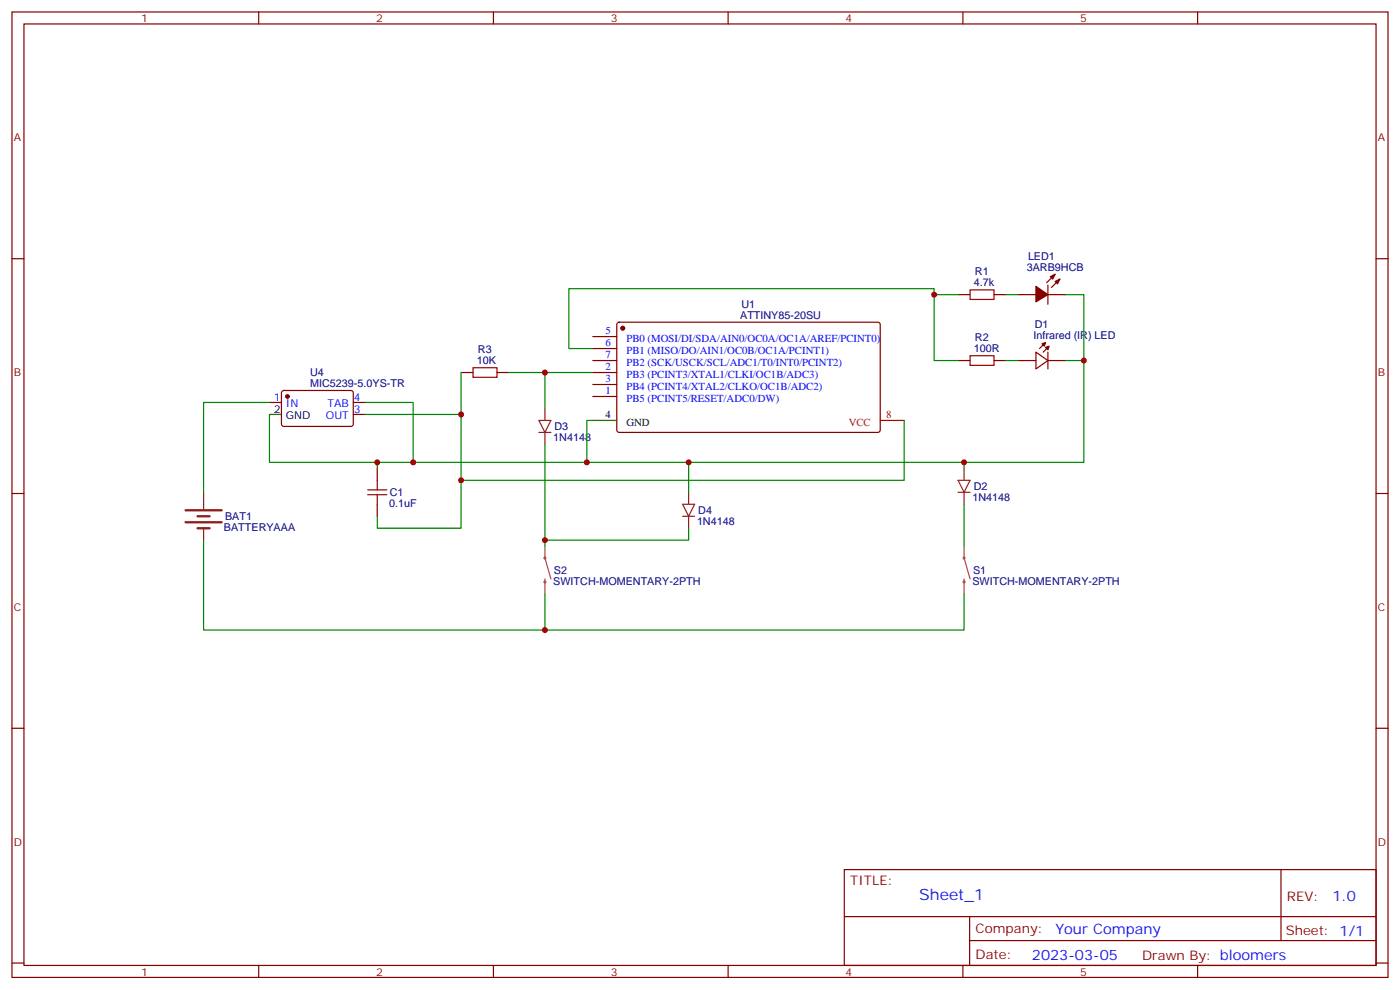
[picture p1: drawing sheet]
<svg xmlns="http://www.w3.org/2000/svg" width="412mm" height="292mm" viewBox="0 0 412 292" stroke-linecap="round" stroke-linejoin="round" font-family="sans-serif">
<g fill="none" stroke="#870000" stroke-width=".35">
<path d="M3.5 3.5h405.4v284.4h-405.4zM7.1 7.1h398.2v277.2h-398.2zM76.2 3.5v3.6M145.3 3.5v3.6M214.5 3.5v3.6M283.6 3.5v3.6M352.8 3.5v3.6M3.5 76.2h3.6M405.3 76.2h3.6M174.6 99.1h7.1M181.9 95.1l.5-.2 76.5 .1 .4 .6-.1 31.3-.6 .5-76.5-.1-.4-.7v-31zM282.2 86.8h3.6"/>
<path d="M292.8 86.8h3.5M299.9 86.8h5.3M308.7 86.8h5.3M308.7 84v5.6M310.8 80.8l-2.5 2.5M312.2 82.2l-2.5 2.5M79.4 118.5h3.5M83.1 115.2l.5-.2 20 .1 .5 .6-.1 9.5-.6 .4-20.1-.1-.4-.6v-9.2zM104.1 118.5h3.5M135.8 109.7h3.5M146.4 109.7h3.5M174.6 106.2h7.1"/>
<path d="M174.6 102.7h7.1M174.6 113.2h7.1M174.6 109.7h7.1M174.6 116.8h7.1M282.2 106.2h3.6M292.8 106.2h3.5M299.9 106.2h5.3M305.2 103.7l3.5 2.5-3.5 2.5zM307.3 101.6l-1.1 1.1M308.3 102.7l-1 1M308.7 106.2h5.3M308.7 103.7v5"/>
<path d="M104.1 122.1h3.5M111.1 137.9v3.6M3.5 145.3h3.6M111.1 148.5v3.5M405.3 145.3h3.6M3.5 214.5h3.6M405.3 214.5h3.6M248.7 256.1h156.6v28.2h-156.6zM377.3 256.1v20.9M248.7 270h156.5M285.6 277h119.6M285.6 270v14.1"/>
<path d="M3.5 283.6h3.6M76.2 284.3v3.6M145.3 284.3v3.6M214.5 284.3v3.6M283.6 284.3v3.6M352.8 284.3v3.6M405.3 283.6h3.6"/>
</g>
<g fill="#870000" stroke="#870000" stroke-width=".35">
<path d="M310.8 82.9l1.4-.7-.7 1.4z"/>
<path d="M309.4 81.5l1.4-.7-.7 1.4z"/>
<path d="M305.2 84.3l3.5 2.5-3.5 2.1z"/>
<path d="M308 102.3l1-.3-.3 1z"/>
<path d="M306.9 101.2l1.1-.3-.4 1.1z"/>
<circle cx="84.7" cy="116.8" r=".53"/>
<circle cx="183.4" cy="96.7" r=".53"/>
</g>
<path d="M79.4 122.1h3.5M174.6 123.8h7.1" fill="none" stroke="#000" stroke-width=".35"/>
<path d="M54.7 150.3h10.6M54.7 153.8h10.6M58.2 152h3.5M58.2 155.6h3.5" fill="none" stroke="#8c2424" stroke-width=".71"/>
<g fill="none" stroke="#8c2424" stroke-width=".35">
<path d="M158.7 123.8h3.6l-1.8 3.6zM158.7 127.4h3.6M160.5 120.3v3.5M160.5 127.4v3.5M284 137.9v3.6M60 145v4.9M60 155.6v3.5M201.1 148.5h3.5l-1.8 3.5zM201.1 152h3.5M202.8 145v3.5M202.8 152v3.6M282.2 141.5h3.6l-1.8 3.5z"/>
<path d="M282.2 145h3.6M284 145v3.5"/>
</g>
<path d="M285.8 85.4h7v2.8h-7zM139.3 108.3h7.1v2.8h-7.1zM285.8 104.8h7v2.8h-7zM108.3 144.3h5.6M108.3 145.7h5.6M111.1 141.5v2.8M111.1 145.7v2.8" fill="none" stroke="#a10000" stroke-width=".35"/>
<path d="M259.3 123.8h7" fill="none" stroke="#f00" stroke-width=".35"/>
<g fill="none" stroke="#008700" stroke-width=".35">
<path d="M275.2 86.8h7M296.3 86.8h3.6M314 86.8h5.3v49.4h-146.4v-12.4h1.7M79.4 118.5h-19.4v26.5M107.6 118.5h14.1v17.7M135.8 109.7v31.8h130.5v-17.7M149.9 109.7h24.7M160.5 109.7v10.6M174.6 102.7h-7v-17.7h107.6v21.2h7M296.3 106.2h3.6M314 106.2h5.3M79.4 122.1v14.1h93.5"/>
<path d="M107.6 122.1h28.2M111.1 136.2v1.7M160.5 130.9v30M202.8 136.2v8.8M284 136.2v1.7M60 159.1v26.5h224v-10.6M135.8 141.5v14.1h-24.7v-3.6M202.8 155.6v3.5h-42.3M284 148.5v12.4M160.5 175v10.6"/>
</g>
<path d="M160.5 160.9v3.4l1.8 6.2M160.5 170.5v.9M160.5 171.5v3.5M284 160.9v3.4l1.8 6.2M284 170.5v.9M284 171.5v3.5" fill="none" stroke="#a64a4a" stroke-width=".35"/>
<path d="M160.4 164.5l.1-.3 .2 .1-.2 .2M160.4 171.5l.1-.3 .2 .2-.2 .2M283.9 164.5l.1-.3 .2 .1-.2 .2M283.9 171.5l.1-.3 .2 .2-.2 .2" fill="none" stroke="#a64a4a" stroke-width=".56"/>
<g fill="#c00">
<circle cx="275.2" cy="86.8" r=".88"/>
<circle cx="319.3" cy="106.2" r=".88"/>
<circle cx="160.5" cy="109.7" r=".88"/>
<circle cx="202.8" cy="136.2" r=".88"/>
<circle cx="160.5" cy="159.1" r=".88"/>
<circle cx="284" cy="136.2" r=".88"/>
<circle cx="172.9" cy="136.2" r=".88"/>
<circle cx="121.7" cy="136.2" r=".88"/>
<circle cx="135.8" cy="122.1" r=".88"/>
<circle cx="111.1" cy="136.2" r=".88"/>
<circle cx="135.8" cy="141.5" r=".88"/>
<circle cx="160.5" cy="185.6" r=".88"/>
</g>
<text font-size="4.6" fill="#00f" x="270.8" y="265.1">Sheet_1</text>
<g font-size="4.2" fill="#00f">
<text x="392.5" y="265.4">1.0</text>
<text x="310.9" y="274.9">Your Company</text>
<text x="304" y="282.7">2023-03-05</text>
</g>
<g font-size="3.9" fill="#800">
<text x="250.5" y="260.7">TITLE:</text>
<text x="379.1" y="265.4">REV:</text>
<text x="287.4" y="274.9">Company:</text>
<text x="378.7" y="275.5">Sheet: 1/1</text>
<text x="287.4" y="282.6">Date:</text>
<text x="336.4" y="282.7">Drawn By: bloomers</text>
</g>
<g font-size="3.2" fill="#800">
<text x="41.6" y="6.5">1</text>
<text x="110.8" y="6.5">2</text>
<text x="179.9" y="6.5">3</text>
<text x="249.1" y="6.5">4</text>
<text x="318.2" y="6.5">5</text>
<text x="4.1" y="41.6">A</text>
<text x="405.9" y="41.6">A</text>
<text x="4.1" y="110.8">B</text>
<text x="405.9" y="110.8">B</text>
<text x="4.1" y="179.9">C</text>
<text x="405.9" y="179.9">C</text>
<text x="4.1" y="249.1">D</text>
<text x="405.9" y="249.1">D</text>
<text x="41.6" y="287.3">1</text>
<text x="110.8" y="287.3">2</text>
<text x="179.9" y="287.3">3</text>
<text x="249.1" y="287.3">4</text>
<text x="318.2" y="287.3">5</text>
</g>
<g font-size="3.2" fill="#000080">
<text x="302.8" y="76.5">LED1</text>
<text x="287.2" y="81.1">R1</text>
<text x="302.5" y="79.7">3ARB9HCB</text>
<text x="286.8" y="84.3">4.7k</text>
<text x="218" y="93.8">ATTINY85-20SU</text>
<text x="218.4" y="90.6">U1</text>
<text x="287.2" y="100.5">R2</text>
<text x="304.5" y="99.8">Infrared (IR) LED</text>
<text x="304.8" y="96.6">D1</text>
<text x="140.4" y="107.2">10K</text>
<text x="140.8" y="104">R3</text>
<text x="286.8" y="103.7">100R</text>
<text x="91.4" y="113.9">MIC5239-5.0YS-TR</text>
<text x="91.4" y="110.8">U4</text>
<text x="163" y="129.9">1N4148</text>
<text x="163.3" y="126.7">D3</text>
<text x="114.7" y="149.3">0.1uF</text>
<text x="114.8" y="146.1">C1</text>
<text x="286.5" y="147.5">1N4148</text>
<text x="286.8" y="144.3">D2</text>
<text x="66.3" y="153.2">BAT1</text>
<text x="205.3" y="154.6">1N4148</text>
<text x="205.7" y="151.4">D4</text>
<text x="66" y="156.4">BATTERYAAA</text>
<text x="163" y="172.2">SWITCH-MOMENTARY-2PTH</text>
<text x="163.2" y="169.1">S2</text>
<text x="286.5" y="172.2">SWITCH-MOMENTARY-2PTH</text>
<text x="286.6" y="169.1">S1</text>
</g>
<g font-size="3.2" fill="#00f">
<text x="178.3" y="102">6</text>
<text x="178.3" y="98.4">5</text>
<text x="184.5" y="100.7">PB0 (MOSI/DI/SDA/AIN0/OC0A/OC1A/AREF/PCINT0)</text>
<text x="178.3" y="105.5">7</text>
<text x="184.5" y="107.8">PB2 (SCK/USCK/SCL/ADC1/T0/INT0/PCINT2)</text>
<text x="184.5" y="104.2">PB1 (MISO/DO/AIN1/OC0B/OC1A/PCINT1)</text>
<text x="178.3" y="112.5">3</text>
<text x="178.3" y="109">2</text>
<text x="184.5" y="111.3">PB3 (PCINT3/XTAL1/CLKI/OC1B/ADC3)</text>
<text x="80.7" y="118.2">1</text>
<text x="84.2" y="119.9">IN</text>
<text x="96.5" y="119.9">TAB</text>
<text x="104.2" y="118.2">4</text>
<text x="178.3" y="116.1">1</text>
<text x="184.5" y="114.8">PB4 (PCINT4/XTAL2/CLKO/OC1B/ADC2)</text>
<text x="184.5" y="118.4">PB5 (PCINT5/RESET/ADC0/DW)</text>
<text x="96" y="123.5">OUT</text>
<text x="104.2" y="121.7">3</text>
</g>
<g font-size="3.2">
<text x="80.7" y="121.7">2</text>
<text x="84.2" y="123.5">GND</text>
<text x="178.3" y="123.1">4</text>
<text x="184.5" y="125.4">GND</text>
</g>
<g font-size="3.2" fill="#f00">
<text x="250" y="125.4">VCC</text>
<text x="261.1" y="123.1">8</text>
</g>
</svg>
